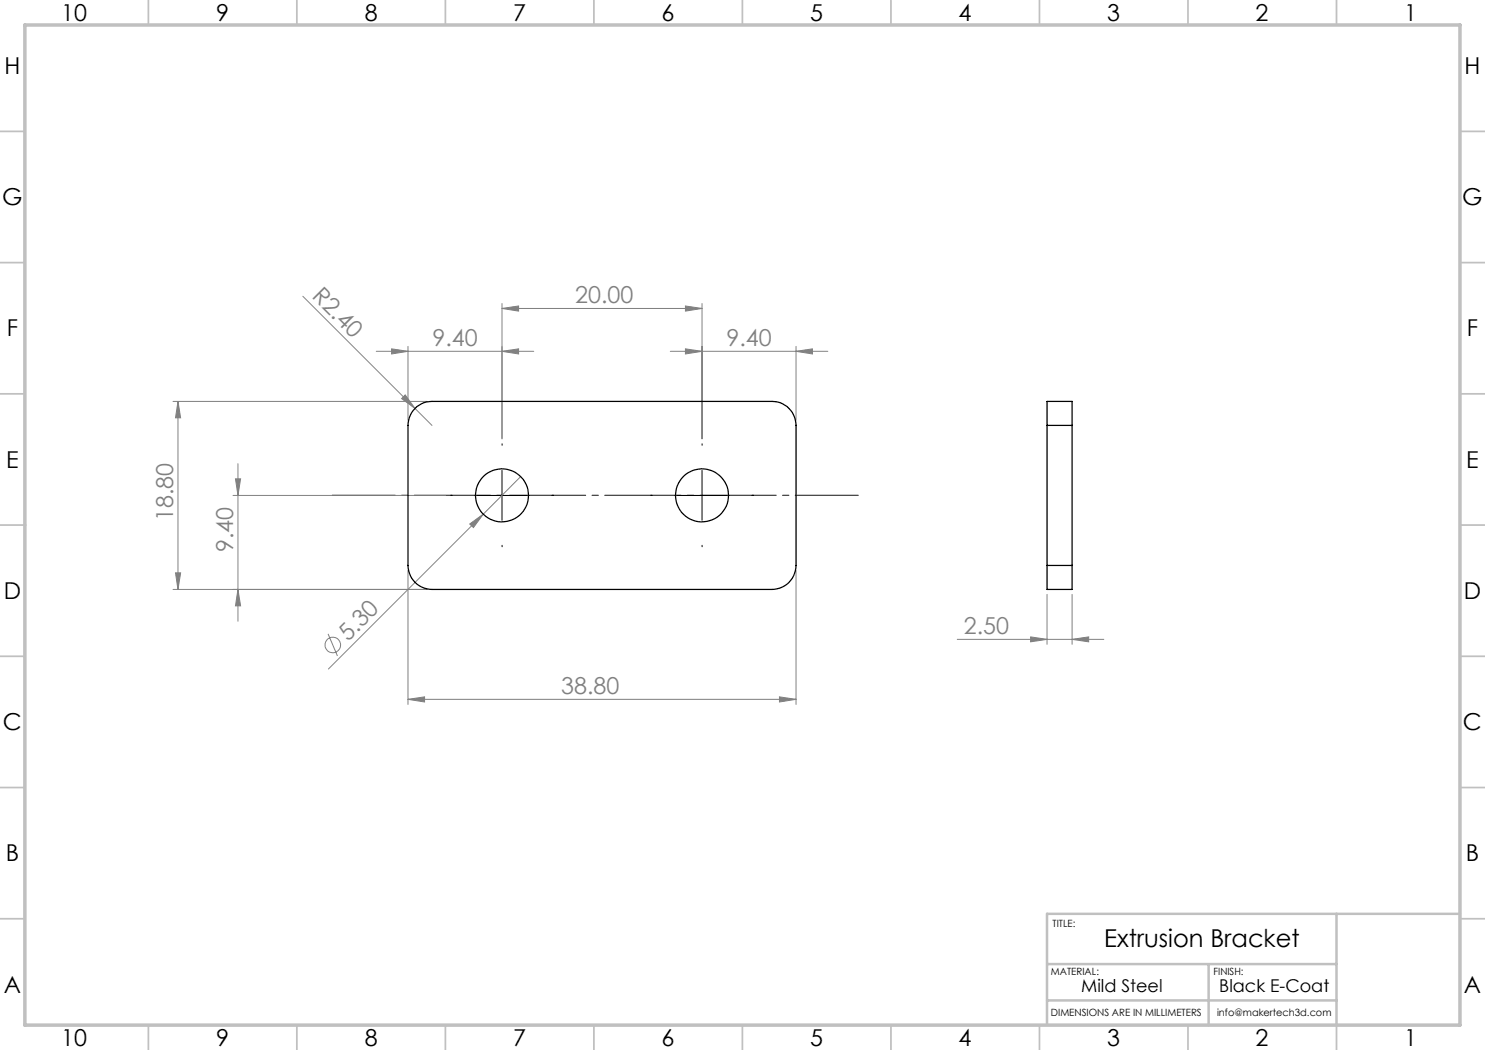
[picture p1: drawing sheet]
<svg xmlns="http://www.w3.org/2000/svg" width="297mm" height="210mm" viewBox="0 0 297 210" stroke-linecap="round" stroke-linejoin="round" font-family="sans-serif">
<g fill="none" stroke="#808080" stroke-width=".2">
<path d="M60.6 59.3l22.4 22.4M75.2 70.3h31.6M78.3 69.8l3.3 .5-3.3 .5zM81 79l2 2.7-2.7-2zM81.6 69.3v14.8M100.4 61.7l3.3-.5v1zM100.4 60.7v27.1M100.4 61.7h40M100.4 70.3l3.3-.5v1zM134.1 70.3h31.5M137.1 61.2l3.3 .5-3.3 .5zM137.1 69.8l3.3 .5-3.3 .5z"/>
<path d="M140.4 60.7v27.1M159.2 70.3l3.3-.5v1zM159.2 69.3v14.8M34.6 80.3h50.8M35.6 80.3l.5 3.3h-1zM35.6 80.3v37.6M46.6 99.1h42.5M47.1 95.8h1l-.5 3.3zM47.6 92.7v31.5M83 81.7l3.4 3.4M104.1 95.3l-7.4 7.5M34.6 117.9h50.8"/>
<path d="M35.1 114.6h1l-.5 3.3zM47.6 117.9l.5 3.3h-1zM81.6 114.1v26.8M93.9 104.8l2.8-2-2 2.7zM96.7 102.8l-31 31M159.2 114.1v26.8M209.4 118.9v10M214.4 118.9v10M65.6 126.8l1.9 4.4M81.6 139.9l3.3-.5v1zM81.6 139.9h77.6M155.9 139.4l3.3 .5-3.3 .5z"/>
<path d="M191.5 127.9h29.3M206.1 127.4l3.3 .5-3.3 .5zM214.4 127.9l3.3-.5v1z"/>
<circle cx="66.6" cy="129" r="1.55"/>
</g>
<path d="M66.4 99.1h105.3" fill="none" stroke="#000" stroke-width=".2" stroke-dasharray="15.2 1.3 1.3 1.3" stroke-dashoffset="2.6"/>
<path d="M90.4 99.1h-.3M100.4 89.1v-.3M110.4 99.1h.3M130.4 99.1h-.3M140.4 89.1v-.3M150.4 99.1h.3M100.4 109.1v.3M140.4 109.1v.3" fill="none" stroke="#000" stroke-width=".2" stroke-dasharray="15.2 1.3 1.3 1.3"/>
<path d="M95.4 99.1h10M100.4 94.1v10M135.4 99.1h10M140.4 94.1v10" fill="none" stroke="#000" stroke-width=".2"/>
<g fill="none" stroke="#c0c0c0" stroke-width=".35">
<path d="M29.7 0v5M59.4 0v5M89.1 0v5M118.8 0v5M148.5 0v5M178.2 0v5M207.9 0v5M237.6 0v5M267.3 0v5M0 26.3h5M292 26.3h5M0 52.5h5"/>
<path d="M292 52.5h5M0 78.8h5M292 78.8h5M0 105h5M5 105h.1M292 105h.1M292 105h5M0 131.3h5M292 131.3h5M0 157.5h5M292 157.5h5M0 183.8h5"/>
<path d="M292 183.8h5M29.7 205v5M59.4 205v5M89.1 205v5M118.8 205v5M148.5 205h.1M148.5 205v5M178.2 205v5M207.9 205v5M237.6 205v5M267.3 205v5"/>
</g>
<path d="M209.4 192.8h57.9M241.7 192.8v12.2M267.3 182.8v22.2M292 182.8h-82.6v22.2M209.4 200.1h57.9" fill="none" stroke="#c0c0c0" stroke-width=".5"/>
<path d="M5 5h287v200h-287z" fill="none" stroke="#c0c0c0" stroke-width=".7"/>
<g fill="#808080">
<path d="M81 79l2 2.7-2.7-2z"/>
<path d="M93.9 104.8l2.8-2-2 2.7z"/>
<path d="M81.6 139.9l3.3-.5v1zM155.9 139.4l3.3 .5-3.3 .5zM100.4 61.7l3.3-.5v1zM137.1 61.2l3.3 .5-3.3 .5zM137.1 69.8l3.3 .5-3.3 .5zM159.2 70.3l3.3-.5v1zM206.1 127.4l3.3 .5-3.3 .5zM214.4 127.9l3.3-.5v1z"/>
<path d="M100.4 70.3l3.3-.5v1zM78.3 69.8l3.3 .5-3.3 .5z"/>
<path d="M35.6 80.3l.5 3.3h-1zM35.1 114.6h1l-.5 3.3zM47.1 95.8h1l-.5 3.3zM47.6 117.9l.5 3.3h-1z"/>
</g>
<g fill="none" stroke="#000" stroke-width=".25">
<path d="M83.4 81.3l.5-.3a4.2 4.2 0 0 1 2.5-.7h68a4.8 4.8 0 0 1 4.8 4.8v28a4.8 4.8 0 0 1-4.8 4.8h-68a4.8 4.8 0 0 1-4.8-4.8v-28a5.1 5.1 0 0 1 1.8-3.8zM209.4 85.1v-4.8h5v4.8M209.4 85.1h5M209.4 85.1v28M214.4 85.1v28M209.4 113.1v4.8h5v-4.8M209.4 113.1h5"/>
<circle cx="100.4" cy="99.1" r="5.3"/>
<circle cx="140.4" cy="99.1" r="5.3"/>
</g>
<text font-size="4.9" x="220.9" y="189.4">Extrusion Bracket</text>
<g font-size="4.7">
<text x="12.2" y="4.2">10</text>
<text x="43.2" y="4.2">9</text>
<text x="72.9" y="4.2">8</text>
<text x="102.6" y="4.2">7</text>
<text x="132.3" y="4.2">6</text>
<text x="162" y="4.2">5</text>
<text x="191.7" y="4.2">4</text>
<text x="221.4" y="4.2">3</text>
<text x="251.1" y="4.2">2</text>
<text x="280.8" y="4.2">1</text>
<text x=".9" y="14.8">H</text>
<text x="292.9" y="14.8">H</text>
<text x=".5" y="41">G</text>
<text x="292.4" y="41">G</text>
<text x="1.4" y="67.3">F</text>
<text x="293.4" y="67.3">F</text>
<text x="1.2" y="93.5">E</text>
<text x="293.2" y="93.5">E</text>
<text x=".8" y="119.8">D</text>
<text x="292.8" y="119.8">D</text>
<text x=".6" y="146">C</text>
<text x="292.6" y="146">C</text>
<text x="1.2" y="172.3">B</text>
<text x="293.2" y="172.3">B</text>
<text x=".8" y="198.5">A</text>
<text x="292.8" y="198.5">A</text>
<text x="12.2" y="209.2">10</text>
<text x="43.2" y="209.2">9</text>
<text x="72.9" y="209.2">8</text>
<text x="102.6" y="209.2">7</text>
<text x="132.3" y="209.2">6</text>
<text x="162" y="209.2">5</text>
<text x="191.7" y="209.2">4</text>
<text x="221.4" y="209.2">3</text>
<text x="251.1" y="209.2">2</text>
<text x="280.8" y="209.2">1</text>
</g>
<g font-size="4.7" fill="#808080">
<text x="62.2" y="59.4" transform="rotate(45 62.2 59.4)">R2.40</text>
<text x="115.1" y="60.7">20.00</text>
<text x="86.5" y="69.2">9.40</text>
<text x="145.3" y="69.2">9.40</text>
<text x="34.6" y="104.2" transform="rotate(-90 34.6 104.2)">18.80</text>
<text x="46.6" y="110.4" transform="rotate(-90 46.6 110.4)">9.40</text>
<text x="69.6" y="128.4" transform="rotate(-45 69.6 128.4)">5.30</text>
<text x="192.7" y="126.8">2.50</text>
<text x="112.3" y="138.8">38.80</text>
</g>
<g font-size="3.5">
<text x="216.2" y="198.3">Mild Steel</text>
<text x="243.9" y="198.3">Black E-Coat</text>
</g>
<g font-size="2">
<text x="210.5" y="185.4">TITLE:</text>
<text x="210.2" y="195">MATERIAL:</text>
<text x="242.7" y="195">FINISH:</text>
<text x="210.2" y="203.2">DIMENSIONS ARE IN MILLIMETERS</text>
<text x="243.4" y="203.2">info@makertech3d.com</text>
</g>
</svg>
